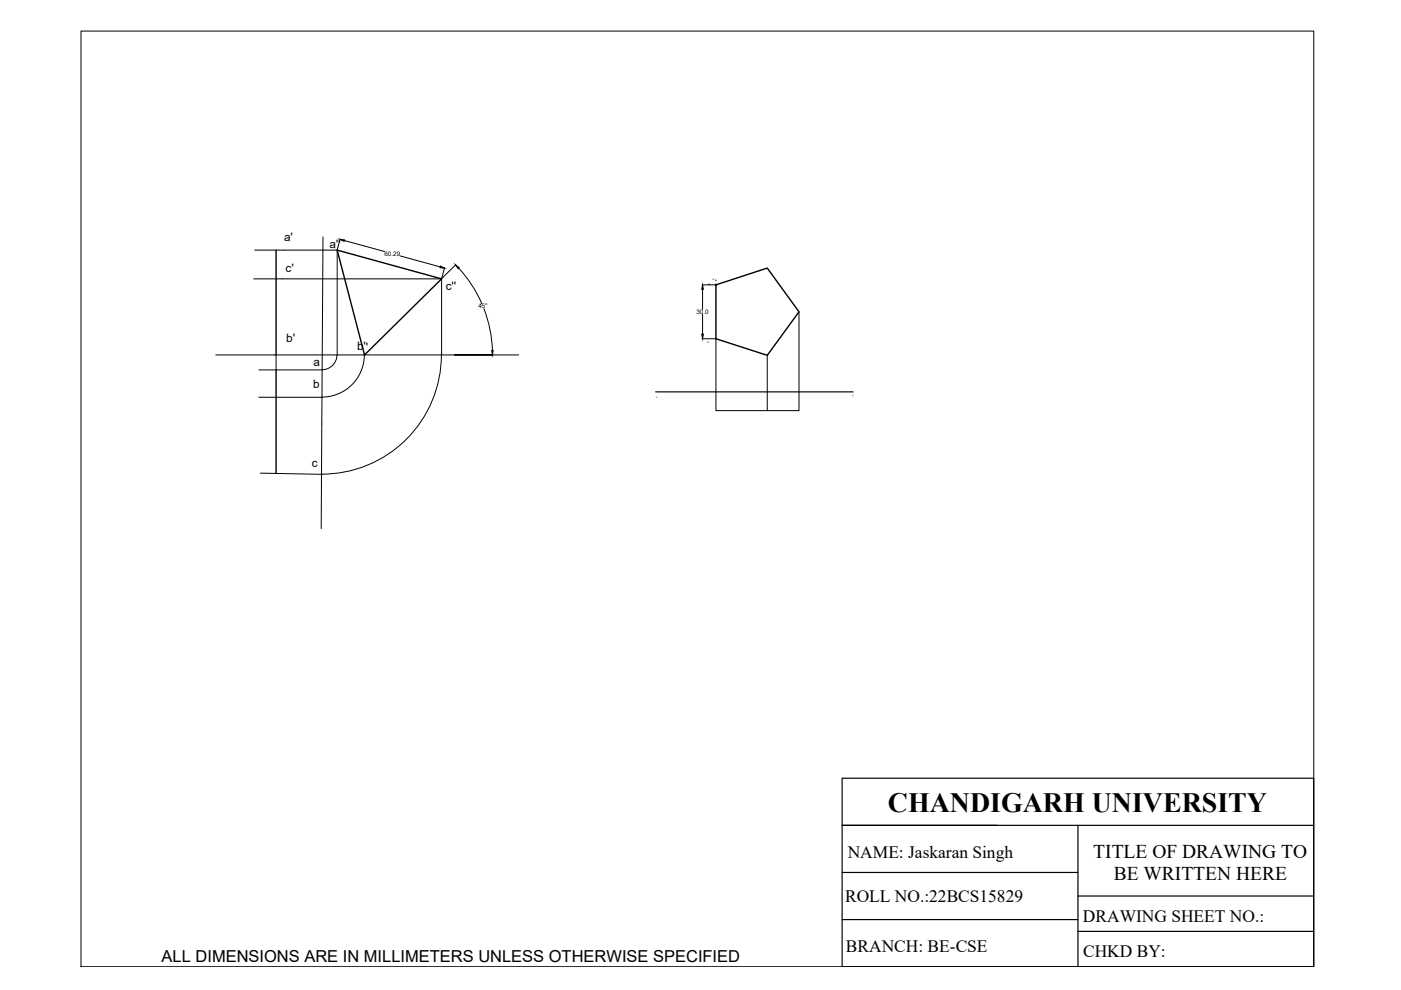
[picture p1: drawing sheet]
<svg xmlns="http://www.w3.org/2000/svg" width="297mm" height="210mm" viewBox="0 0 297 210" stroke-linecap="round" stroke-linejoin="round" font-family="sans-serif">
<!-- layer: thick continuous -->
<path d="M58.5 53v22.3M71.5 53l22.1 6.1-16.3 16.2zM58.5 78.4v22M151.8 60.4l10.9-3.6 6.7 9.3-6.7 9.2-10.9-3.5z" fill="none" stroke="#000" stroke-width=".3"/>
<path d="M139 83.1h41.9" fill="none" stroke="#000" stroke-width=".25"/>
<g fill="none" stroke="#000" stroke-width=".21">
<path d="M17.2 6.6h261.3v198.4h-261.3zM53.8 59.1h39.8M54 53h17.5M68.5 50.2l-.4 61.9M71.5 53v22.3M72.1 50.7l-.6 2.3M73 51l8.5 2.3M84.8 54.3l8.5 2.3M93.6 59.1v16.2M94.3 56.8l-.7 2.3M96.6 56.1l-3 3M97.2 56.8a27.2 27.2 0 0 1 5 7.6"/>
<path d="M151.8 59.5h.1M45.7 75.3h50.7M54.9 78.4h13.4M58.5 75.3v3.1M71.4 75.2a3.2 3.2 0 0 1-3.1 3.2M77.2 75.2a9 9 0 0 1-9 9M93.6 75.2a25.3 25.3 0 0 1-25.5 25.3M102.6 65.4a27.2 27.2 0 0 1 1.8 8.9M104.5 75.3h-8.1h13.6M148.9 60.4h2.9M149 61.3v4.3M149 66.6v4.3"/>
<path d="M150.4 60.4h.1M151.8 60.4h.1M162.7 75.3v11.8M169.4 66.1v21h-17.6v-15.3h-2.9M54.9 84.2h13.4M55.2 100.3l13.1 .3"/>
</g>
<path d="M72.1 50.7l1 .2-.1 .3zM93.4 56.4l.8 .4h-.9zM96.6 56.2l.8 .6-.3 .2zM104.3 74.3h.2l-.1 1zM149 60.4l.1 .9h-.3zM148.8 70.9h.3l-.1 .9z" fill="#000" stroke="#000" stroke-width=".21"/>
<!-- layer: 0 -->
<path d="M178.5 165h100v40h-100zM178.5 175h100M228.5 175v30M178.5 195h50M178.5 185h50M228.5 190h50M228.5 197.5h50" fill="none" stroke="#000" stroke-width=".25"/>
<text font-size="5.9" x="188.2" y="172.2">CHANDIGARH UNIVERSITY</text>
<g font-size="4.1">
<text x="231.8" y="182">TITLE OF DRAWING TO</text>
<text x="236.1" y="186.6">BE WRITTEN HERE</text>
</g>
<g font-size="3.7">
<text x="179.7" y="182">NAME: Jaskaran Singh</text>
<text x="179.2" y="191.2">ROLL NO.:22BCS15829</text>
<text x="229.6" y="195.4">DRAWING SHEET NO.:</text>
<text x="179.4" y="201.8">BRANCH: BE-CSE</text>
<text x="229.6" y="202.8">CHKD BY:</text>
</g>
<text font-size="3.5" x="34.3" y="203.9">ALL DIMENSIONS ARE IN MILLIMETERS UNLESS OTHERWISE SPECIFIED</text>
<g font-size="2.5">
<text x="60.2" y="51" transform="rotate(1 60.2 51)">a'</text>
<text x="69.8" y="52.5" transform="rotate(2 69.8 52.5)">a''</text>
<text x="60.6" y="57.7" transform="rotate(1 60.6 57.7)">c'</text>
<text x="94.5" y="61.4" transform="rotate(1 94.5 61.4)">c''</text>
<text x="60.7" y="72.4" transform="rotate(1 60.7 72.4)">b'</text>
<text x="66.5" y="77.6">a</text>
<text x="75.7" y="74.3" transform="rotate(1 75.7 74.3)">b''</text>
<text x="66.4" y="82.2">b</text>
<text x="66.1" y="98.9">c</text>
</g>
<g font-size="1.3">
<text x="81.5" y="54.3">60.29</text>
<text x="101.4" y="65.4">45°</text>
<text x="147.6" y="66.6">30.0</text>
</g>
<g font-size=".5">
<text x="151.2" y="59.3">a'</text>
<text x="150" y="72.8">b'</text>
<text x="139.1" y="84.4">x</text>
<text x="180.7" y="84">y</text>
</g>
</svg>
